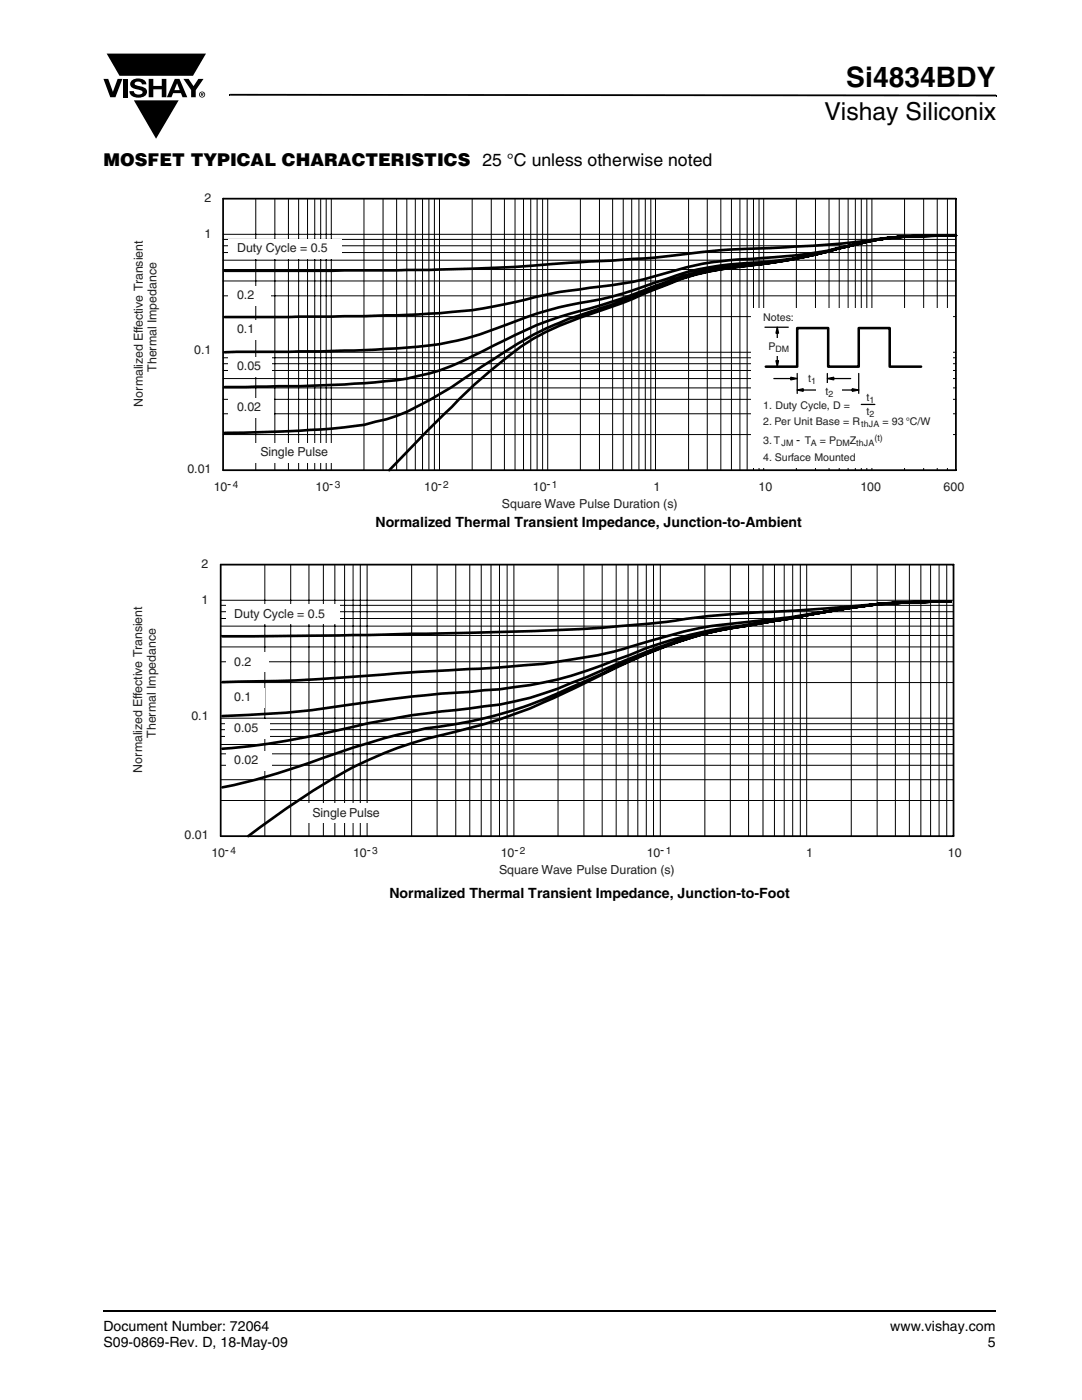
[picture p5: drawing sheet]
<svg xmlns="http://www.w3.org/2000/svg" width="216mm" height="279mm" viewBox="0 0 216 279" stroke-linecap="round" stroke-linejoin="round" font-family="sans-serif">
<path d="M20.5 261.5h.1v.4h-.1z" fill="#000"/>
<path d="M20.6 261.7h178.2" fill="none" stroke="#000" stroke-width=".36"/>
<path d="M20.6 10.7h20.5v17h-20.5z" fill="#fff"/>
<g fill="#000">
<path d="M20.6 15.7h1l.9 2.6 1-2.6h.9l-1.4 3.7h-1zM24.6 15.7h.9v3.7h-.9zM26.3 16.1a2.09 2.09 0 0 1 2.8 .3l.1 .4h-.9a.79 .79 0 0 0-.7-.5 .79 .79 0 0 0-.7 .4l.2 .3 1 .3a1.09 1.09 0 0 1 1.2 1 1.09 1.09 0 0 1-1.1 1.1 1.74 1.74 0 0 1-2.4-1.2h.9a.96 .96 0 0 0 .8 .7 .96 .96 0 0 0 1-.5 1.31 1.31 0 0 0-1.3-.6 1.05 1.05 0 0 1-1.1-.5 1.05 1.05 0 0 1 .2-1.2zM29.7 15.7h.9v1.5h1.7v-1.5h.9v3.7h-.9v-1.6h-1.7v1.6h-.9zM36.6 15.7h1l1 1.5 1-1.5h1l-1.5 2.3v1.4h-1v-1.4zM21.3 10.7h19.8l-2.6 4.4h-3.8h-10.9zM45.7 18.7h.2v.4h-.2zM45.9 18.7l152.9 .2v.3l-152.9-.1zM198.8 18.9h.1v.3h-.1zM26.7 20h8.9l-4.5 7.7z"/>
<path d="M35.3 16.6l.6 1.4h-1.1zM34.9 15.7l-1.6 3.7h.9l.3-.8h1.6l.3 .8h1l-1.6-3.7z"/>
<path d="M40.2 18.6l.2 .1v.1h-.2zM40.1 18.5v.7h.1v-.3l.4 .3-.2-.3 .2-.2-.1-.1z"/>
<path d="M39.9 18.9a.46 .46 0 0 1 .9 0 .46 .46 0 0 1-.9 0zM39.7 18.9a.61 .61 0 0 0 1.2 0 .61 .61 0 0 0-1.2 0z"/>
</g>
<path d="M26.4 38.1h166v63.8h-166z" fill="#fff"/>
<g fill="none" stroke="#000" stroke-width=".2">
<path d="M51 39.6v54.2M54.8 39.6v54.2M57.6 39.6v54.2M59.6 39.6v54.2M61.4 39.6v54.2M62.8 39.6v54.2M64 39.6v54.2M65.1 39.6v54.2M66.1 39.6v54.2M72.6 39.6v54.2M76.4 39.6v54.2M79.1 39.6v54.2"/>
<path d="M81.2 39.6v54.2M82.9 39.6v54.2M84.3 39.6v54.2M85.6 39.6v54.2M86.7 39.6v54.2M87.7 39.6v54.2M94.2 39.6v54.2M98 39.6v54.2M100.7 39.6v54.2M102.8 39.6v54.2M104.5 39.6v54.2M105.9 39.6v54.2"/>
<path d="M107.2 39.6v54.2M108.3 39.6v54.2M109.3 39.6v54.2M115.8 39.6v54.2M119.6 39.6v54.2M122.2 39.6v54.2M124.4 39.6v54.2M126.1 39.6v54.2M127.5 39.6v54.2M128.8 39.6v54.2M129.9 39.6v54.2M130.8 39.6v54.2"/>
<path d="M137.4 39.6v54.2M141.1 39.6v54.2M143.8 39.6v54.2M145.9 39.6v54.2M147.6 39.6v54.2M149.1 39.6v54.2M150.4 39.6v54.2M151.5 39.6v54.2M152.4 39.6v54.2M158.9 39.6v54.2M162.7 39.6v54.2M165.4 39.6v54.2"/>
<path d="M167.5 39.6v54.2M169.2 39.6v54.2M170.7 39.6v54.2M171.9 39.6v54.2M173 39.6v54.2M174 39.6v54.2M180.5 39.6v54.2M184.3 39.6v54.2M187 39.6v54.2M189 39.6v54.2M44.5 50.4h146.2M44.5 49h146.2"/>
<path d="M44.5 51.9h146.2M44.5 59h146.2M44.5 56.1h146.2M44.5 53.8h146.2M44.5 47.8h146.2M44.5 46.8h146.2M44.5 70.3h146.2M44.5 79.7h146.2M44.5 77.4h146.2M44.5 75.5h146.2M44.5 73.9h146.2M44.5 72.6h146.2"/>
<path d="M44.5 71.4h146.2M44.5 63.2h146.2M44.5 86.7h146.2M44.5 82.6h146.2"/>
</g>
<path d="M44.5 39.6h146.2v54.2h-146.2z" fill="none" stroke="#000" stroke-width=".35"/>
<g fill="#fff">
<path d="M45.6 57.1h8.4v3.8h-8.4z"/>
<path d="M45.6 63.9h7.7v3.8h-7.7z"/>
<path d="M45.6 71.3h8.7v3.8h-8.7z"/>
<path d="M45.6 79.4h9.1v3.9h-9.1z"/>
<path d="M50.3 88.4h18.1v3.8h-18.1z"/>
<path d="M45.6 47.7h22.6v3.8h-22.6z"/>
<path d="M149.8 61.5h40.2v31.7h-40.2z"/>
</g>
<g fill="none" stroke="#000" stroke-width=".25">
<path d="M152.6 65.3h4.7M154.4 75.5h3.7M157.8 75.3l1.3 .2-1.3 .3zM159.1 77.8l1.2-.2v.5zM159.1 74.5v4M159.9 77.8h3.7M165.1 75.5l1.3-.2v.5zM165.1 74.5v2M165.9 75.5h3.8M166.7 77.8h3.7M170.1 77.6l1.3 .2-1.3 .3zM171.4 74.5v4"/>
<path d="M171.9 80.7h2.7"/>
</g>
<path d="M157.8 75.3l1.3 .2-1.3 .3zM159.1 77.8l1.2-.2v.5zM165.1 75.5l1.3-.2v.5zM170.1 77.6l1.3 .2-1.3 .3z" fill="#000"/>
<g fill="#fff">
<path d="M159.6 73.9h5v3.4h-5z"/>
<path d="M163 76.5h5v3.5h-5z"/>
</g>
<path d="M154.8 72h.5l-.2 1.2zM155.1 65.3l.2 1.2h-.5z" fill="#000"/>
<path d="M154.8 72h.5l-.2 1.2zM155.1 65.3l.2 1.2h-.5zM155.1 66.2v6.1" fill="none" stroke="#000" stroke-width=".25"/>
<path d="M151.6 67.5h7.6v3.5h-7.6z" fill="#fff"/>
<path d="M152.8 73.2h6.3v-7.7h6.2v7.7h6.1v-7.7h6.1v7.7h6.3" fill="none" stroke="#000" stroke-width=".51"/>
<path d="M190.7 47h-2.7a62.8 62.8 0 0 0-16.6 1.6l-4.4 1a75.5 75.5 0 0 1-19.3 3 51.7 51.7 0 0 0-14.6 3.1l-4.6 1.5a60 60 0 0 1-12.9 3.3 96.3 96.3 0 0 0-18 5.6 59.6 59.6 0 0 1-18.5 3.4 353.4 353.4 0 0 1-21.4 .7l-12.8 .1M190.7 47h-4a61.6 61.6 0 0 0-17.5 2.1 107.7 107.7 0 0 1-21.5 2.7 67.6 67.6 0 0 0-17.4 3.5 58.3 58.3 0 0 1-12.6 2.1l-2.1 .4a84.8 84.8 0 0 0-12.9 2.5 117 117 0 0 1-25.6 2.6l-10.8 .3-21.4 .1M190.7 47a130.2 130.2 0 0 0-22.2 1.6l-11.2 .7a224 224 0 0 0-20.4 1.4 164.5 164.5 0 0 1-16.9 1.4l-5.6 .3a398.7 398.7 0 0 1-28.7 1.5l-40.8 .1M190.7 47h-4.6a60.2 60.2 0 0 0-14.7 1.6l-4.4 1a134.4 134.4 0 0 1-22.4 4 45 45 0 0 0-11.5 3.2l-2.5 1a235.6 235.6 0 0 1-16.8 6.4 45.3 45.3 0 0 0-15.1 9.1 98.5 98.5 0 0 0-9.5 8.9l-11.5 11.6M190.7 47h-4a61.8 61.8 0 0 0-15.3 1.6l-4.4 1a131.9 131.9 0 0 1-22.3 4 49.3 49.3 0 0 0-14.1 4l-2.1 .8a163 163 0 0 1-15 5.2 68.8 68.8 0 0 0-15 8.1l-4.4 2.8a82.1 82.1 0 0 1-15 8.5l-2 .7-4.4 1.1a238.4 238.4 0 0 1-26.6 1.6h-1.2M190.7 47h-2.7a62.8 62.8 0 0 0-16.6 1.6l-4.4 1a98.7 98.7 0 0 1-20.5 3.6 48.4 48.4 0 0 0-13.4 3l-2.5 .9a148.7 148.7 0 0 1-19 6.2 60.6 60.6 0 0 0-10.9 4.6l-4.5 2.2a49.1 49.1 0 0 1-14.9 5.4 209.5 209.5 0 0 1-28 1.7h-8.4" fill="none" stroke="#000" stroke-width=".53"/>
<path d="M26.2 111.1h165.7v63.9h-165.7z" fill="#fff"/>
<g fill="none" stroke="#000" stroke-width=".2">
<path d="M44 119.8h146.3M52.8 112.7v54.2M58 112.7v54.2M61.6 112.7v54.2M64.5 112.7v54.2M66.8 112.7v54.2M68.8 112.7v54.2M70.5 112.7v54.2M71.9 112.7v54.2M73.2 112.7v54.2M82.1 112.7v54.2M87.2 112.7v54.2"/>
<path d="M90.9 112.7v54.2M93.7 112.7v54.2M96 112.7v54.2M98 112.7v54.2M99.7 112.7v54.2M101.2 112.7v54.2M102.5 112.7v54.2M111.4 112.7v54.2M116.5 112.7v54.2M120.2 112.7v54.2M123 112.7v54.2M125.3 112.7v54.2"/>
<path d="M127.3 112.7v54.2M129 112.7v54.2M130.4 112.7v54.2M131.8 112.7v54.2M140.6 112.7v54.2M145.7 112.7v54.2M149.4 112.7v54.2M152.2 112.7v54.2M154.5 112.7v54.2M156.5 112.7v54.2M158.2 112.7v54.2M159.7 112.7v54.2"/>
<path d="M161 112.7v54.2M169.9 112.7v54.2M175 112.7v54.2M178.7 112.7v54.2M181.5 112.7v54.2M183.7 112.7v54.2M185.7 112.7v54.2M187.4 112.7v54.2M188.9 112.7v54.2M44 123.4h146.3M44 122.1h146.3M44 125h146.3"/>
<path d="M44 136.2h146.3M44 132.1h146.3M44 129.1h146.3M44 126.8h146.3M44 120.8h146.3M44 143.3h146.3M44 159.8h146.3M44 155.6h146.3M44 152.7h146.3M44 150.4h146.3M44 148.6h146.3M44 147h146.3"/>
<path d="M44 145.6h146.3M44 144.4h146.3"/>
</g>
<path d="M44 112.7h146.3v54.2h-146.3z" fill="none" stroke="#000" stroke-width=".35"/>
<g fill="#fff">
<path d="M45.1 130.3h8.4v3.8h-8.4z"/>
<path d="M45.1 137.4h7.7v3.8h-7.7z"/>
<path d="M45.1 143.5h8.8v3.8h-8.8z"/>
<path d="M45.1 149.9h9.1v3.8h-9.1z"/>
<path d="M60.6 160.4h18.2v3.8h-18.2z"/>
<path d="M45.1 120.7h22.6v3.8h-22.6z"/>
</g>
<path d="M189.7 120a137.8 137.8 0 0 0-17.1 .9l-6.8 1a425.1 425.1 0 0 1-23.9 3.9l-4.9 1.1a81.9 81.9 0 0 0-11.3 3.8l-2.9 1a72.4 72.4 0 0 1-20.3 5.5l-2.8 .4-6 .5a322.3 322.3 0 0 0-29.1 3.3l-8.6 .9-11.6 .6M189.7 120a136.5 136.5 0 0 0-17.1 .9l-1.4 .2a306 306 0 0 1-24.4 3.3 80.4 80.4 0 0 0-18.5 3.9 91.9 91.9 0 0 1-18.6 4 621 621 0 0 1-30.4 2.1l-5.3 .4a347.1 347.1 0 0 1-29.6 1.3M189.7 120a253.3 253.3 0 0 0-24.4 1.4l-4 .3a281.5 281.5 0 0 0-25.2 1.9 327 327 0 0 1-39.5 2.6l-23.2 .5-29 .3M189.7 120a138.7 138.7 0 0 0-16.9 .9l-8.6 1.3-6.5 1.2a172.4 172.4 0 0 0-18.3 3.4 146.1 146.1 0 0 0-24.8 10.6 124.9 124.9 0 0 1-18 7.1l-5.7 1.5a84.7 84.7 0 0 0-32.4 14.5l-9 6.4M189.7 120a138.8 138.8 0 0 0-32 3.4l-8.7 1.5a87 87 0 0 0-26.2 8.3 168.1 168.1 0 0 1-21.5 8.9 93.3 93.3 0 0 1-16.4 3.3 187.5 187.5 0 0 0-25.7 7.7l-4 1.3a95 95 0 0 1-10.8 2.7M189.7 120a138.8 138.8 0 0 0-32 3.4l-7 1.2a95 95 0 0 0-28.3 8.2 144.8 144.8 0 0 1-16.6 6.5l-6.1 1.3-6 .8a195.3 195.3 0 0 0-28.7 4.9l-1.7 .4a138.1 138.1 0 0 1-18.9 2.7" fill="none" stroke="#000" stroke-width=".53"/>
<text font-size="5.6" x="168.9" y="17.4">Si4834BDY</text>
<text font-size="4.9" x="164.5" y="24">Vishay Siliconix</text>
<text font-size="3.5" x="20.6" y="33">MOSFET TYPICAL CHARACTERISTICS 25 °C unless otherwise noted</text>
<g font-size="2.8">
<text x="74.9" y="105.2">Normalized Thermal Transient Impedance, Junction-to-Ambient</text>
<text x="77.7" y="179.2">Normalized Thermal Transient Impedance, Junction-to-Foot</text>
<text x="20.6" y="265.6">Document Number: 72064</text>
<text x="20.6" y="268.8">S09-0869-Rev. D, 18-May-09</text>
<text x="177.7" y="265.6">www.vishay.com</text>
<text x="197.1" y="268.8">5</text>
</g>
<g font-size="2.5" fill="#231f20">
<text x="40.8" y="40.2">2</text>
<text x="40.8" y="47.4">1</text>
<text x="47.3" y="50.2">Duty Cycle = 0.5</text>
<text x="47.3" y="59.6">0.2</text>
<text x="38.8" y="70.7">0.1</text>
<text x="47.3" y="66.4">0.1</text>
<text x="31.2" y="74.2" transform="rotate(-90 31.2 74.2)">Thermal Impedance</text>
<text x="47.3" y="73.9">0.05</text>
<text x="28.5" y="81.1" transform="rotate(-90 28.5 81.1)">Normalized Effective Transient</text>
<text x="47.3" y="82">0.02</text>
<text x="158.9" y="88.7">-</text>
<text x="37.4" y="94.4">0.01</text>
<text x="52" y="91">Single Pulse</text>
<text x="42.7" y="98.1">10</text>
<text x="45.4" y="97.4">-</text>
<text x="63" y="98.1">10</text>
<text x="65.7" y="97.4">-</text>
<text x="84.6" y="98.1">10</text>
<text x="87.4" y="97.4">-</text>
<text x="100.2" y="101.4">Square Wave Pulse Duration (s)</text>
<text x="106.3" y="98.1">10</text>
<text x="109" y="97.4">-</text>
<text x="130.4" y="98.1">1</text>
<text x="151.4" y="98.1">10</text>
<text x="171.7" y="98.1">100</text>
<text x="188.3" y="98.1">600</text>
<text x="40.2" y="113.3">2</text>
<text x="40.2" y="120.5">1</text>
<text x="46.7" y="123.3">Duty Cycle = 0.5</text>
<text x="46.7" y="132.8">0.2</text>
<text x="38.2" y="143.8">0.1</text>
<text x="46.7" y="139.9">0.1</text>
<text x="31.1" y="147.2" transform="rotate(-90 31.1 147.2)">Thermal Impedance</text>
<text x="46.7" y="146">0.05</text>
<text x="28.4" y="154.2" transform="rotate(-90 28.4 154.2)">Normalized Effective Transient</text>
<text x="46.7" y="152.5">0.02</text>
<text x="36.8" y="167.5">0.01</text>
<text x="62.3" y="163">Single Pulse</text>
<text x="42.2" y="171.1">10</text>
<text x="44.9" y="170.4">-</text>
<text x="70.5" y="171.1">10</text>
<text x="73.2" y="170.4">-</text>
<text x="99.9" y="171.1">10</text>
<text x="102.6" y="170.4">-</text>
<text x="129" y="171.1">10</text>
<text x="131.8" y="170.4">-</text>
<text x="160.9" y="171.1">1</text>
<text x="189.1" y="171.1">10</text>
<text x="99.6" y="174.4">Square Wave Pulse Duration (s)</text>
</g>
<g font-size="2.1" fill="#231f20">
<text x="152.3" y="64.1">Notes:</text>
<text x="153.3" y="69.8">P</text>
<text x="161.3" y="76.1">t</text>
<text x="152.3" y="81.6">1. Duty Cycle, D =</text>
<text x="164.7" y="78.8">t</text>
<text x="172.9" y="80">t</text>
<text x="172.9" y="82.8">t</text>
<text x="152.3" y="88.7">3. T</text>
<text x="152.3" y="84.9">2. Per Unit Base = R</text>
<text x="160.6" y="88.7">T</text>
<text x="163.6" y="88.7">= P</text>
<text x="169.6" y="88.7">Z</text>
<text x="176.1" y="84.9">= 93 °C/W</text>
<text x="152.3" y="92">4. Surface Mounted</text>
</g>
<g font-size="2" fill="#231f20">
<text x="46.5" y="97.4">4</text>
<text x="66.8" y="97.4">3</text>
<text x="88.5" y="97.4">2</text>
<text x="110.1" y="97.4">1</text>
<text x="46" y="170.4">4</text>
<text x="74.3" y="170.4">3</text>
<text x="103.7" y="170.4">2</text>
<text x="132.9" y="170.4">1</text>
</g>
<g font-size="1.8" fill="#231f20">
<text x="154.8" y="70.2">DM</text>
<text x="161.9" y="76.6">1</text>
<text x="165.3" y="79.2">2</text>
<text x="173.5" y="80.4">1</text>
<text x="173.5" y="83.3">2</text>
<text x="155.9" y="89.1">JM</text>
<text x="161.8" y="89.1">A</text>
<text x="166.9" y="89.1">DM</text>
<text x="170.8" y="89.1">thJA</text>
<text x="171.9" y="85.3">thJA</text>
<text x="174.5" y="88.1">(t)</text>
</g>
</svg>
